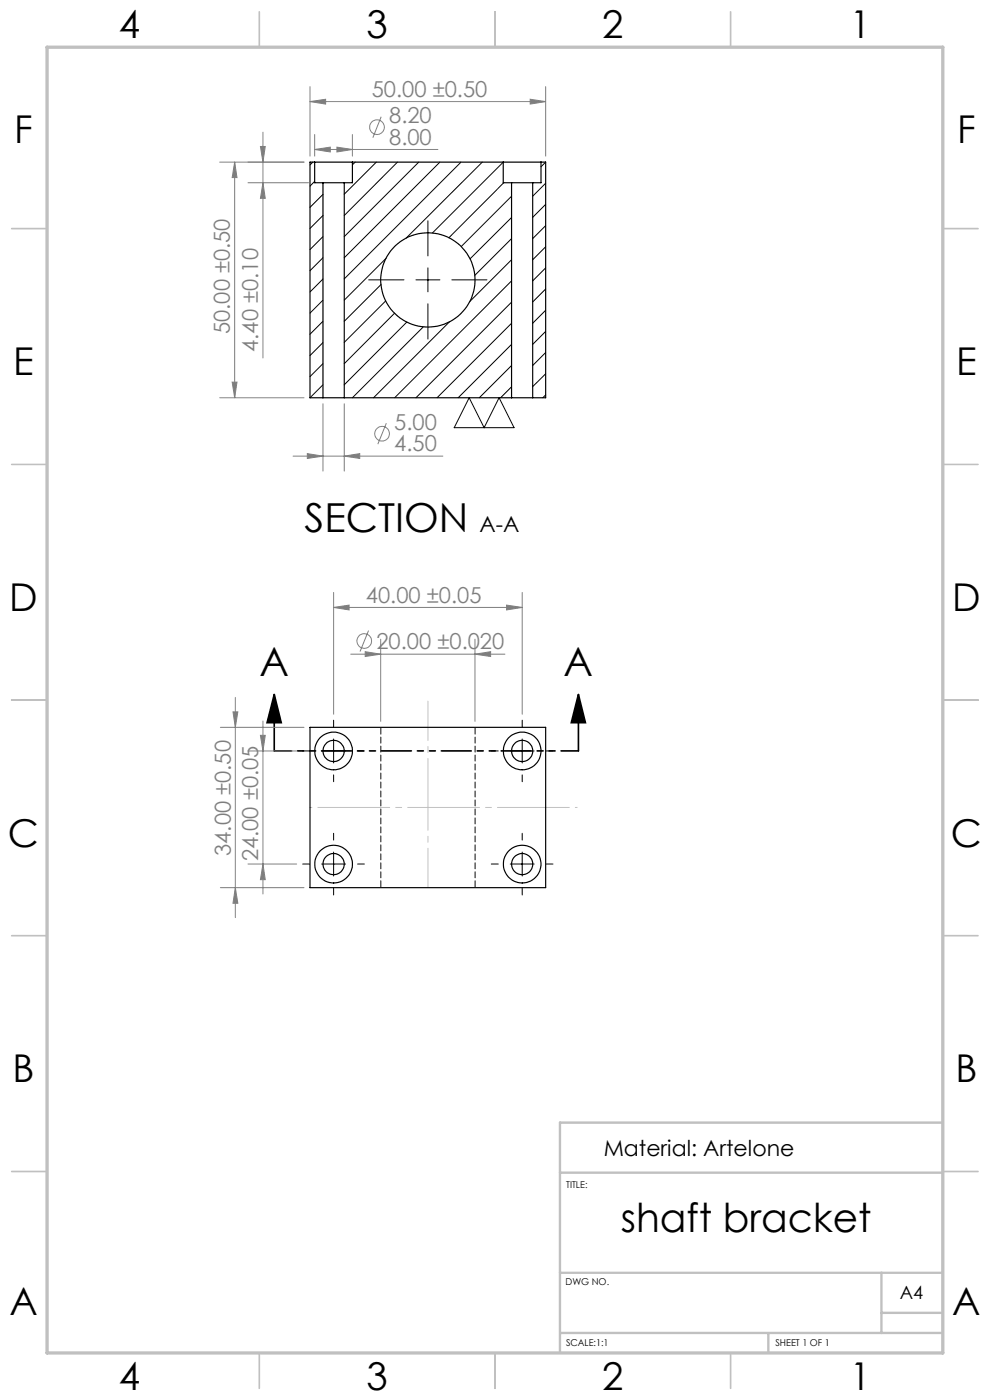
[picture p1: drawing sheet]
<svg xmlns="http://www.w3.org/2000/svg" width="210mm" height="297mm" viewBox="0 0 210 297" stroke-linecap="round" stroke-linejoin="round" font-family="sans-serif">
<g fill="none" stroke="#808080" stroke-width=".21">
<path d="M65.8 18.4v14.7M115.7 18.4v14.7M49.8 34.4v50M49.8 34.4l.5 3.3h-1.1zM52.6 38.8h12.9M55.2 31.1h1.1l-.5 3.3zM55.8 38.8l.5 3.3h-1.1zM55.8 28v47.9M64.5 34.4h-17.9M65.8 21.6l3.3-.5v1zM65.8 21.6h49.9M66.7 31.7l3.4-.5v1z"/>
<path d="M66.7 28.5v4.6M66.7 31.7h26.2M71.5 31.2l3.3 .5-3.3 .5zM74.8 28.5v4.6M80.9 24.8l-1.8 4.4M112.5 21.1l3.2 .5-3.2 .5zM46.6 84.4h17.9M49.2 81.1h1.1l-.5 3.3zM62.2 96.8h31.7M65.2 96.2l3.3 .6-3.3 .5zM68.5 85.7v14.2M73 96.8l3.3-.6v1.1z"/>
<path d="M73 85.7v14.2M82 89.8l-1.8 4.4M70.8 128.9l3.2-.5v1zM70.8 125.7v25.8M70.8 128.9h40M74.4 138.8h32.7M77.5 138.3l3.3 .5-3.3 .5zM78.2 133.8l-1.8 4.4M80.8 135.6v17.4M100.8 138.8l3.3-.5v1zM100.8 135.6v17.4M107.5 128.4l3.3 .5-3.3 .5z"/>
<path d="M110.8 125.7v25.8M46.7 154.3h17.8M49.4 151h1l-.5 3.3zM49.9 148v46.7M52.6 159.3h10.3M55.2 156h1.1l-.5 3.3zM55.8 153v36.6M46.7 188.3h17.8M49.9 188.3l.5 3.3h-1zM52.6 183.3h10.3M55.8 183.3l.5 3.3h-1.1z"/>
<circle cx="80" cy="27" r="1.55"/>
<circle cx="81.1" cy="92" r="1.56"/>
<circle cx="77.3" cy="136" r="1.55"/>
</g>
<path d="M58.2 147.3l1.5 6h-3zM58.2 147.3v12M122.7 147.3l1.5 6h-3zM122.7 147.3v12" fill="none" stroke="#000" stroke-width=".35"/>
<g fill="none" stroke="#000" stroke-width=".21">
<path d="M78.2 59.4h7.5M88.2 59.4h5.1M90.8 46.8v7.5M90.8 56.8v5.1M95.8 59.4h7.5M90.8 64.4v7.5M99.5 84.4l3.2 6.3 3.2-6.3 3.1 6.3h-12.7zM64.2 159.3h1.5M68.2 159.3h5.1M70.8 152.8v1.4M70.8 156.8v5.1M75.8 159.3h1.5"/>
<path d="M104.2 159.3h1.5M108.2 159.3h5.1M110.8 152.8v1.4M110.8 156.8v5.1M115.9 159.3h1.4M70.8 164.4v1.4M70.8 176.8v1.4M110.8 164.4v1.4M110.8 176.8v1.4M64.2 183.3h1.5M68.2 183.3h5.1M70.8 180.8v5"/>
<path d="M70.8 188.4v1.5M75.8 183.3h1.5M104.2 183.3h1.5M108.2 183.3h5.1M110.8 180.8v5M110.8 188.4v1.5M115.9 183.3h1.4"/>
</g>
<path d="M58.2 159.3h64.5" fill="none" stroke="#000" stroke-width=".35" stroke-dasharray="6.3 1.3 1.3 1.3 1.3 1.3" stroke-dashoffset="2.7"/>
<path d="M90.8 188.3v-39.6" fill="none" stroke="#c0c0c0" stroke-width=".21" stroke-dasharray="15.2 1.3 1.3 1.3" stroke-dashoffset="6.9"/>
<path d="M65.8 171.3h56.6" fill="none" stroke="#c0c0c0" stroke-width=".21" stroke-dasharray="15.2 1.3 1.3 1.3" stroke-dashoffset="-1.6"/>
<g fill="none" stroke="#c0c0c0" stroke-width=".35">
<path d="M55 2.5v7.5M105 2.5v7.5M155 2.5v7.5M2.5 48.5h7.5M200 48.5h7.5M2.5 98.5h7.5M200 98.5h7.5M2.5 148.5h7.5M200 148.5h7.5M2.5 198.5h7.5M200 198.5h7.5M2.5 248.5h7.5"/>
<path d="M200 248.5h7.5M55 287v7.5M105 287v7.5M155 287v7.5"/>
</g>
<path d="M200 238.2h-81.2v48.8M118.8 248.8h81.2M118.8 270h81.2M187 270v12.8M187 278.5h13M118.8 282.8h81.2M163 282.8v4.2" fill="none" stroke="#c0c0c0" stroke-width=".5"/>
<path d="M10 10h190v277h-190z" fill="none" stroke="#c0c0c0" stroke-width=".7"/>
<path d="M58.2 147.3l1.5 6h-3zM122.7 147.3l1.5 6h-3z" fill="#000"/>
<g fill="#808080">
<path d="M70.8 128.9l3.2-.5v1zM107.5 128.4l3.3 .5-3.3 .5zM77.5 138.3l3.3 .5-3.3 .5zM100.8 138.8l3.3-.5v1zM66.7 31.7l3.4-.5v1zM71.5 31.2l3.3 .5-3.3 .5z"/>
<path d="M65.8 21.6l3.3-.5v1zM112.5 21.1l3.2 .5-3.2 .5z"/>
<path d="M55.8 38.8l.5 3.3h-1.1zM55.2 31.1h1.1l-.5 3.3z"/>
<path d="M55.2 156h1.1l-.5 3.3zM55.8 183.3l.5 3.3h-1.1zM49.4 151h1l-.5 3.3zM49.9 188.3l.5 3.3h-1zM49.8 34.4l.5 3.3h-1.1zM49.2 81.1h1.1l-.5 3.3z"/>
<path d="M65.2 96.2l3.3 .6-3.3 .5zM73 96.8l3.3-.6v1.1z"/>
</g>
<g fill="none" stroke="#000" stroke-width=".25">
<path d="M66.7 34.4h8.1M66.7 34.4h-.9v50h2.7M66.7 34.4v4.4h1.8M68.5 38.8h4.5M68.5 38.8v45.6M73 38.8v45.6M74.8 34.4v4.4h-1.8M74.8 34.4h32M106.8 34.4h8M106.8 34.4v4.4h1.7M108.5 38.8h4.5M108.5 38.8v45.6"/>
<path d="M113 38.8v45.6M114.8 34.4h.9v50h-2.7M114.8 34.4v4.4h-1.8M68.5 84.4h4.5M73 84.4h35.5M108.5 84.4h4.5M65.8 154.3h49.9v34h-49.9z"/>
<circle cx="90.8" cy="59.4" r="10"/>
<circle cx="70.8" cy="159.3" r="4"/>
<circle cx="70.8" cy="159.3" r="2.26"/>
<circle cx="110.8" cy="159.3" r="4"/>
<circle cx="110.8" cy="159.3" r="2.26"/>
<circle cx="70.8" cy="183.3" r="4"/>
<circle cx="70.8" cy="183.3" r="2.26"/>
<circle cx="110.8" cy="183.3" r="4"/>
<circle cx="110.8" cy="183.3" r="2.26"/>
</g>
<path d="M80.8 154.3v34M100.8 188.3v-34" fill="none" stroke="#000" stroke-width=".21" stroke-dasharray="1.3 .6" stroke-dashoffset="-.2"/>
<g fill="none" stroke="#000" stroke-width=".21">
<path d="M66.4 34.4l-.6 .6M66.7 38.5l-.9 1M75.4 34.4l-.6 .6M79.8 34.4l-6.8 6.8M84.3 34.4l-11.3 11.3M88.8 34.4l-15.8 15.8M93.3 34.4l-20.3 20.3M97.8 34.4l-24.8 24.8M102.3 34.4l-16.1 16.1M106.8 34.4l-15.1 15M106.9 38.8l-11.7 11.6M115.7 34.4l-.9 1"/>
<path d="M115.7 38.9l-2.7 2.7M68.5 45.7l-2.7 2.8M68.5 50.2l-2.7 2.7M68.5 54.7l-2.7 2.7M68.5 59.2l-2.7 2.7M68.5 41.2l-2.7 2.8M81.9 54.8l-8.9 8.9M108.5 41.6l-10.7 10.7M108.5 50.6l-7.8 7.8M108.5 55.1l-8.8 8.9M108.5 46.1l-8.8 8.8M108.5 59.6l-24.8 24.8"/>
<path d="M115.7 43.4l-2.7 2.7M115.7 47.9l-2.7 2.7M115.7 52.3l-2.7 2.8M115.7 56.8l-2.7 2.8M68.5 63.7l-2.7 2.7M68.5 72.7l-2.7 2.7M68.5 77.1l-2.7 2.8M68.5 68.2l-2.7 2.7M80.8 60.4l-7.8 7.8M81.8 63.8l-8.8 8.8M83.7 66.5l-10.7 10.6M86.3 68.3l-13.3 13.3"/>
<path d="M89.8 69.4l-15 15M95.4 68.3l-16.2 16.1M108.5 68.6l-15.8 15.8M108.5 73.1l-11.3 11.3M108.5 77.5l-6.8 6.9M108.5 64.1l-20.3 20.3M115.7 61.3l-2.7 2.8M115.7 65.8l-2.7 2.8M115.7 70.3l-2.7 2.8M115.7 74.8l-2.7 2.7M115.7 79.3l-2.7 2.7M68.5 81.6l-2.7 2.8"/>
<path d="M108.5 82.1l-2.3 2.3M115.7 83.8l-.6 .6"/>
</g>
<g font-size="8.5">
<text x="64.6" y="112.9">SECTION</text>
<text x="55" y="143.4">A</text>
<text x="119.6" y="143.4">A</text>
<text x="131.7" y="261.4">shaft bracket</text>
</g>
<g font-size="8.1">
<text x="25.2" y="8">4</text>
<text x="77.7" y="8">3</text>
<text x="127.7" y="8">2</text>
<text x="180.2" y="8">1</text>
<text x="3" y="30.4">F</text>
<text x="203" y="30.4">F</text>
<text x="2.8" y="79.6">E</text>
<text x="202.8" y="79.6">E</text>
<text x="2" y="129.6">D</text>
<text x="202" y="129.6">D</text>
<text x="1.7" y="179.6">C</text>
<text x="201.7" y="179.6">C</text>
<text x="2.7" y="229.6">B</text>
<text x="202.7" y="229.6">B</text>
<text x="2" y="278.9">A</text>
<text x="202" y="278.9">A</text>
<text x="25.2" y="295">4</text>
<text x="77.7" y="295">3</text>
<text x="127.7" y="295">2</text>
<text x="180.2" y="295">1</text>
</g>
<g font-size="4.7" fill="#808080">
<text x="78.8" y="20.5">50.00 ±0.50</text>
<text x="82.5" y="26.2">8.20</text>
<text x="82.5" y="30.7">8.00</text>
<text x="48.8" y="70.9" transform="rotate(-90 48.8 70.9)">50.00 ±0.50</text>
<text x="54.8" y="74.6" transform="rotate(-90 54.8 74.6)">4.40 ±0.10</text>
<text x="83.6" y="91.2">5.00</text>
<text x="83.6" y="95.7">4.50</text>
<text x="77.6" y="127.8">40.00 ±0.05</text>
<text x="79.9" y="137.7">20.00 ±0.020</text>
<text x="48.9" y="181.6" transform="rotate(-90 48.9 181.6)">34.00 ±0.50</text>
<text x="54.8" y="182.7" transform="rotate(-90 54.8 182.7)">24.00 ±0.05</text>
</g>
<g font-size="4.7">
<text x="101.7" y="112.9">A-A</text>
<text x="128.1" y="245.3">Material: Artelone</text>
</g>
<text font-size="3.9" x="190.9" y="275.5">A4</text>
<g font-size="2">
<text x="120.1" y="251.9">TITLE:</text>
<text x="120" y="272.5">DWG NO.</text>
<text x="120.1" y="285.6">SCALE:1:1</text>
<text x="164.5" y="285.6">SHEET 1 OF 1</text>
</g>
</svg>
